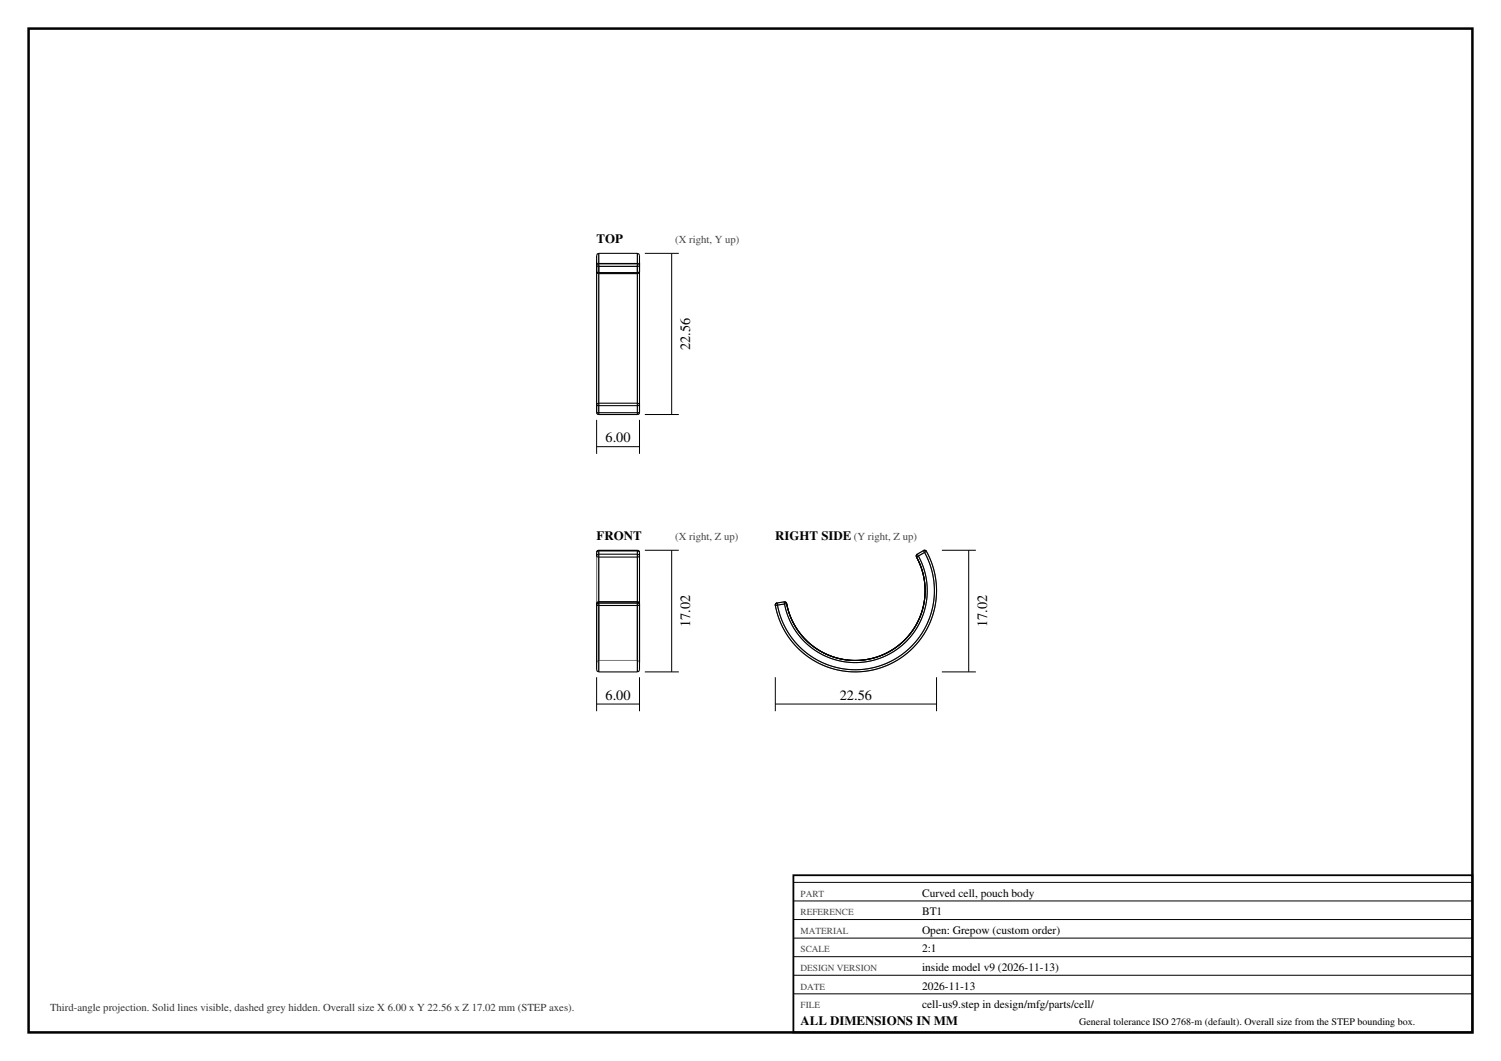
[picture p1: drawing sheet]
<svg xmlns="http://www.w3.org/2000/svg" width="420mm" height="297mm" viewBox="0 0 420 297" stroke-linecap="round" stroke-linejoin="round" font-family="sans-serif">
<path d="M8 8h404v281h-404z" fill="none" stroke="#000" stroke-width=".7" stroke-linecap="butt"/>
<g fill="none" stroke="#777" stroke-width=".28">
<path d="M166.9 71.5v42M167.5 74.1l-.4-.2-.2-.4 .1 2.6 .5 .4M167.5 74.1h10.8M167.5 76.5h10.8M167.5 74.1v2.4M167.5 70.9v45.1M178.3 74.1v2.4M178.3 70.9v45.1M178.9 74.3v1.8l-.6 .4M178.9 71.5v42M178.9 73.5l-.1 .4-.5 .2M166.9 115.4l.2 .5 .4 .1"/>
<path d="M167.5 116h10.8M167.5 116h.1M178.3 116h.1M178.9 115.4l-.1 .5-.5 .1M166.9 155.6v29.9M167.5 154.3l-.6 .3v32.9M167.5 154.3v33.8M167.5 154v.3M167.5 154.3h10.8M178.3 154.3l.6 .3v32.9M178.3 154v.3M178.3 154.3v33.8"/>
<path d="M256.7 155.1l-.3 .4 .1 .4 .5-.3M256.7 155.1l.3 .5M257 155.6a20.1 20.1 0 0 1-10.9 28.7 20.1 20.1 0 0 1-26.6-15.2M258.4 154.1l-1.7 1M258.4 154.1h.5l.3 .2M258.4 154.1l.3 .5M258.7 154.6l-1.7 1M258.7 154.6a22.1 22.1 0 0 1-11.9 31.6 22.1 22.1 0 0 1-29.3-16.8M259.2 154.3a22.7 22.7 0 0 1-12.2 32.4 22.7 22.7 0 0 1-30-17.2l.5-.1M259.2 154.3l-.5 .3M167.5 169l-.6 .1v16.4M167.5 169h10.8"/>
<path d="M167.5 169v-.5v16.4M167.5 169v15.9M178.3 169l.6 .1v16.4l-.1-.4-.5-.2M178.3 169v-.5v16.4M178.3 169v15.9M219.4 168.5l.5 .1 .2 .4-.6 .1M219.4 168.5l-2 .3 .1 .6M219.4 168.5l.1 .6M219.5 169.1l-2 .3M167.5 184.9h10.8M167.5 184.9l-.4 .2-.2 .4"/>
</g>
<g fill="none" stroke="#000" stroke-width=".3">
<path d="M166.9 73.5v.8M166.9 74.3v39.2M166.9 74.3v1.7M166.9 76l.6 .3M166.9 74.3l.6 .3M166.9 76l.2 .4 .4 .2M167.5 70.9l-.4 .2-.2 .4v2.8M167.5 76.6v36.3M167.5 76.3h10.8M167.5 76.3v.3M167.5 74.6h10.8M167.5 74.6v1.7"/>
<path d="M167.5 73.8l-.4 .1-.2 .4M167.5 70.9v2.9M167.5 73.8v.8M167.5 73.8h10.8M167.5 76.6h10.8M167.5 70.9h10.8M178.3 70.9l.5 .2 .1 .4v2.8M178.3 76.6v36.3M178.3 76.3v.3M178.3 74.6v1.7M178.3 73.8v.8M178.3 73.8l.5 .1 .1 .4"/>
<path d="M178.3 70.9v2.9M178.9 74.3v-.8v40M178.9 74.3v1.7M178.9 76l-.6 .3M178.9 74.3l-.6 .3M178.9 76l-.1 .4-.5 .2M166.9 113.5v1.9M166.9 113.5l.6 .1M166.9 115.4l.6 .1M166.9 115.4l.2 .5 .4 .1M167.5 112.9h10.8M167.5 112.9l-.4 .1-.2 .5"/>
<path d="M167.5 112.9v.7M167.5 113.6h10.8M167.5 115.5h10.8M167.5 113.6v1.9M167.5 115.5v.5M167.5 116h10.8M178.3 112.9v.7M178.3 112.9l.5 .1 .1 .5M178.3 113.6v1.9M178.3 115.5v.5M178.9 113.5v1.9M178.9 113.5l-.6 .1"/>
<path d="M178.9 115.4l-.6 .1M178.9 115.4l-.1 .5-.5 .1M166.9 154.6v1M166.9 155.6l.6 .3M167.5 155.9h10.8M167.5 155.9v12.6M167.5 155.1h10.8M167.5 155.1v.8M167.5 155.1l-.4 .2-.2 .3M167.5 154.1h10.8M167.5 154.1v1M167.5 154.1l-.4 .2-.2 .3"/>
<path d="M167.5 154v.1M167.5 154h10.8M167.5 154l-.4 .2-.2 .4M178.3 155.9v12.6M178.3 155.1v.8M178.3 155.1l.5 .2 .1 .3M178.3 154.1v1M178.3 154.1l.5 .2 .1 .3M178.3 154v.1M178.3 154l.5 .2 .1 .4M178.9 155.6v13.5M178.9 154.6v1"/>
<path d="M178.9 155.6l-.6 .3M256.5 155.9a19.5 19.5 0 0 1-10.6 27.8 19.5 19.5 0 0 1-25.8-14.7M256.7 155.1l-.3 .4 .1 .4M256.7 155.1l.3 .5M257 155.6l-.5 .3M257 155.6a20.1 20.1 0 0 1-10.9 28.7 20.1 20.1 0 0 1-26.6-15.2M258.4 154.1l-1.7 1M258.4 154.1h.5l.3 .2M258.4 154.1l.3 .5M258.7 154.6a22.1 22.1 0 0 1-11.9 31.6 22.1 22.1 0 0 1-29.3-16.8M258.7 154.6l-1.7 1M259.2 154.3a22.7 22.7 0 0 1-12.2 32.4 22.7 22.7 0 0 1-30-17.2"/>
<path d="M259.2 154.3l-.5 .3M166.9 169.4v18.1l.2 .4 .4 .2M166.9 169.4l.6 .1M167.5 168.5l-.5 .2-.1 .7M167.5 168.5h.1M167.5 168.5h10.8M167.5 168.8h10.8M167.5 168.5v.3M167.5 168.8l-.4 .2-.2 .4M167.5 169.5v18.6M167.5 169.5h10.8M167.5 168.8v.7"/>
<path d="M178.3 168.5h.1M178.3 168.5l.5 .2 .1 .4M178.3 168.5v.3M178.3 168.8l.5 .2 .1 .4M178.3 168.8v.7M178.3 169.5v18.6M178.9 169.1v16.4M178.9 169.1v.3M178.9 169.4v18.1l-.1 .4-.5 .2M178.9 169.4l-.6 .1M217.4 168.8l-.3 .2-.1 .5M217.4 168.8l.1 .6"/>
<path d="M217.5 169.4l-.5 .1M219.4 168.5l.5 .1 .2 .4M219.4 168.5l-2 .3M219.4 168.5l.1 .6M219.5 169.1l-2 .3M220.1 169l-.6 .1M167.5 188.1h10.8"/>
</g>
<g fill="none" stroke="#000" stroke-width=".28">
<path d="M180.4 70.9h9.5M187.9 70.9v45.1M166.9 117.5v9.5M178.9 117.5v9.5M180.4 116h9.5M166.9 125h12M180.4 154h9.5M187.9 154v34.1M263.6 154h9.5M271.1 154v34.1M166.9 189.6v9.5M166.9 197.1h12"/>
<path d="M178.9 189.6v9.5M180.4 188.1h9.5M216.9 197.1h45.2M216.9 189.6v9.5M262.1 189.6v9.5M263.6 188.1h9.5M222 247h190M222 252.2h190M222 257.4h190M222 262.6h190M222 267.8h190M222 273h190"/>
<path d="M222 278.2h190"/>
</g>
<path d="M222 245h190v44h-190z" fill="none" stroke="#000" stroke-width=".5"/>
<g font-size="4">
<text x="193.1" y="98" transform="rotate(-90 193.1 98)">22.56</text>
<text x="169.4" y="123.8">6.00</text>
<text x="193.1" y="175.6" transform="rotate(-90 193.1 175.6)">17.02</text>
<text x="276.3" y="175.6" transform="rotate(-90 276.3 175.6)">17.02</text>
<text x="169.4" y="195.9">6.00</text>
<text x="235" y="195.9">22.56</text>
</g>
<g font-size="3.6">
<text x="166.9" y="67.9">TOP</text>
<text x="166.9" y="151">FRONT</text>
<text x="216.9" y="151">RIGHT SIDE</text>
<text x="224" y="286.8">ALL DIMENSIONS IN MM</text>
</g>
<g font-size="3.2">
<text x="258" y="251">Curved cell, pouch body</text>
<text x="258" y="256.2">BT1</text>
<text x="258" y="261.4">Open: Grepow (custom order)</text>
<text x="258" y="266.6">2:1</text>
<text x="258" y="271.8">inside model v9 (2026-11-13)</text>
<text x="258" y="277">2026-11-13</text>
<text x="258" y="282.2">cell-us9.step in design/mfg/parts/cell/</text>
</g>
<g font-size="3" fill="#444">
<text x="188.9" y="67.9">(X right, Y up)</text>
<text x="188.9" y="151">(X right, Z up)</text>
<text x="238.9" y="151">(Y right, Z up)</text>
</g>
<text font-size="3" fill="#333" x="14" y="283">Third-angle projection. Solid lines visible, dashed grey hidden. Overall size X 6.00 x Y 22.56 x Z 17.02 mm (STEP axes).</text>
<text font-size="2.8" x="302" y="286.8">General tolerance ISO 2768-m (default). Overall size from the STEP bounding box.</text>
<g font-size="2.6" fill="#444">
<text x="224" y="251">PART</text>
<text x="224" y="256.2">REFERENCE</text>
<text x="224" y="261.4">MATERIAL</text>
<text x="224" y="266.6">SCALE</text>
<text x="224" y="271.8">DESIGN VERSION</text>
<text x="224" y="277">DATE</text>
<text x="224" y="282.2">FILE</text>
</g>
</svg>
